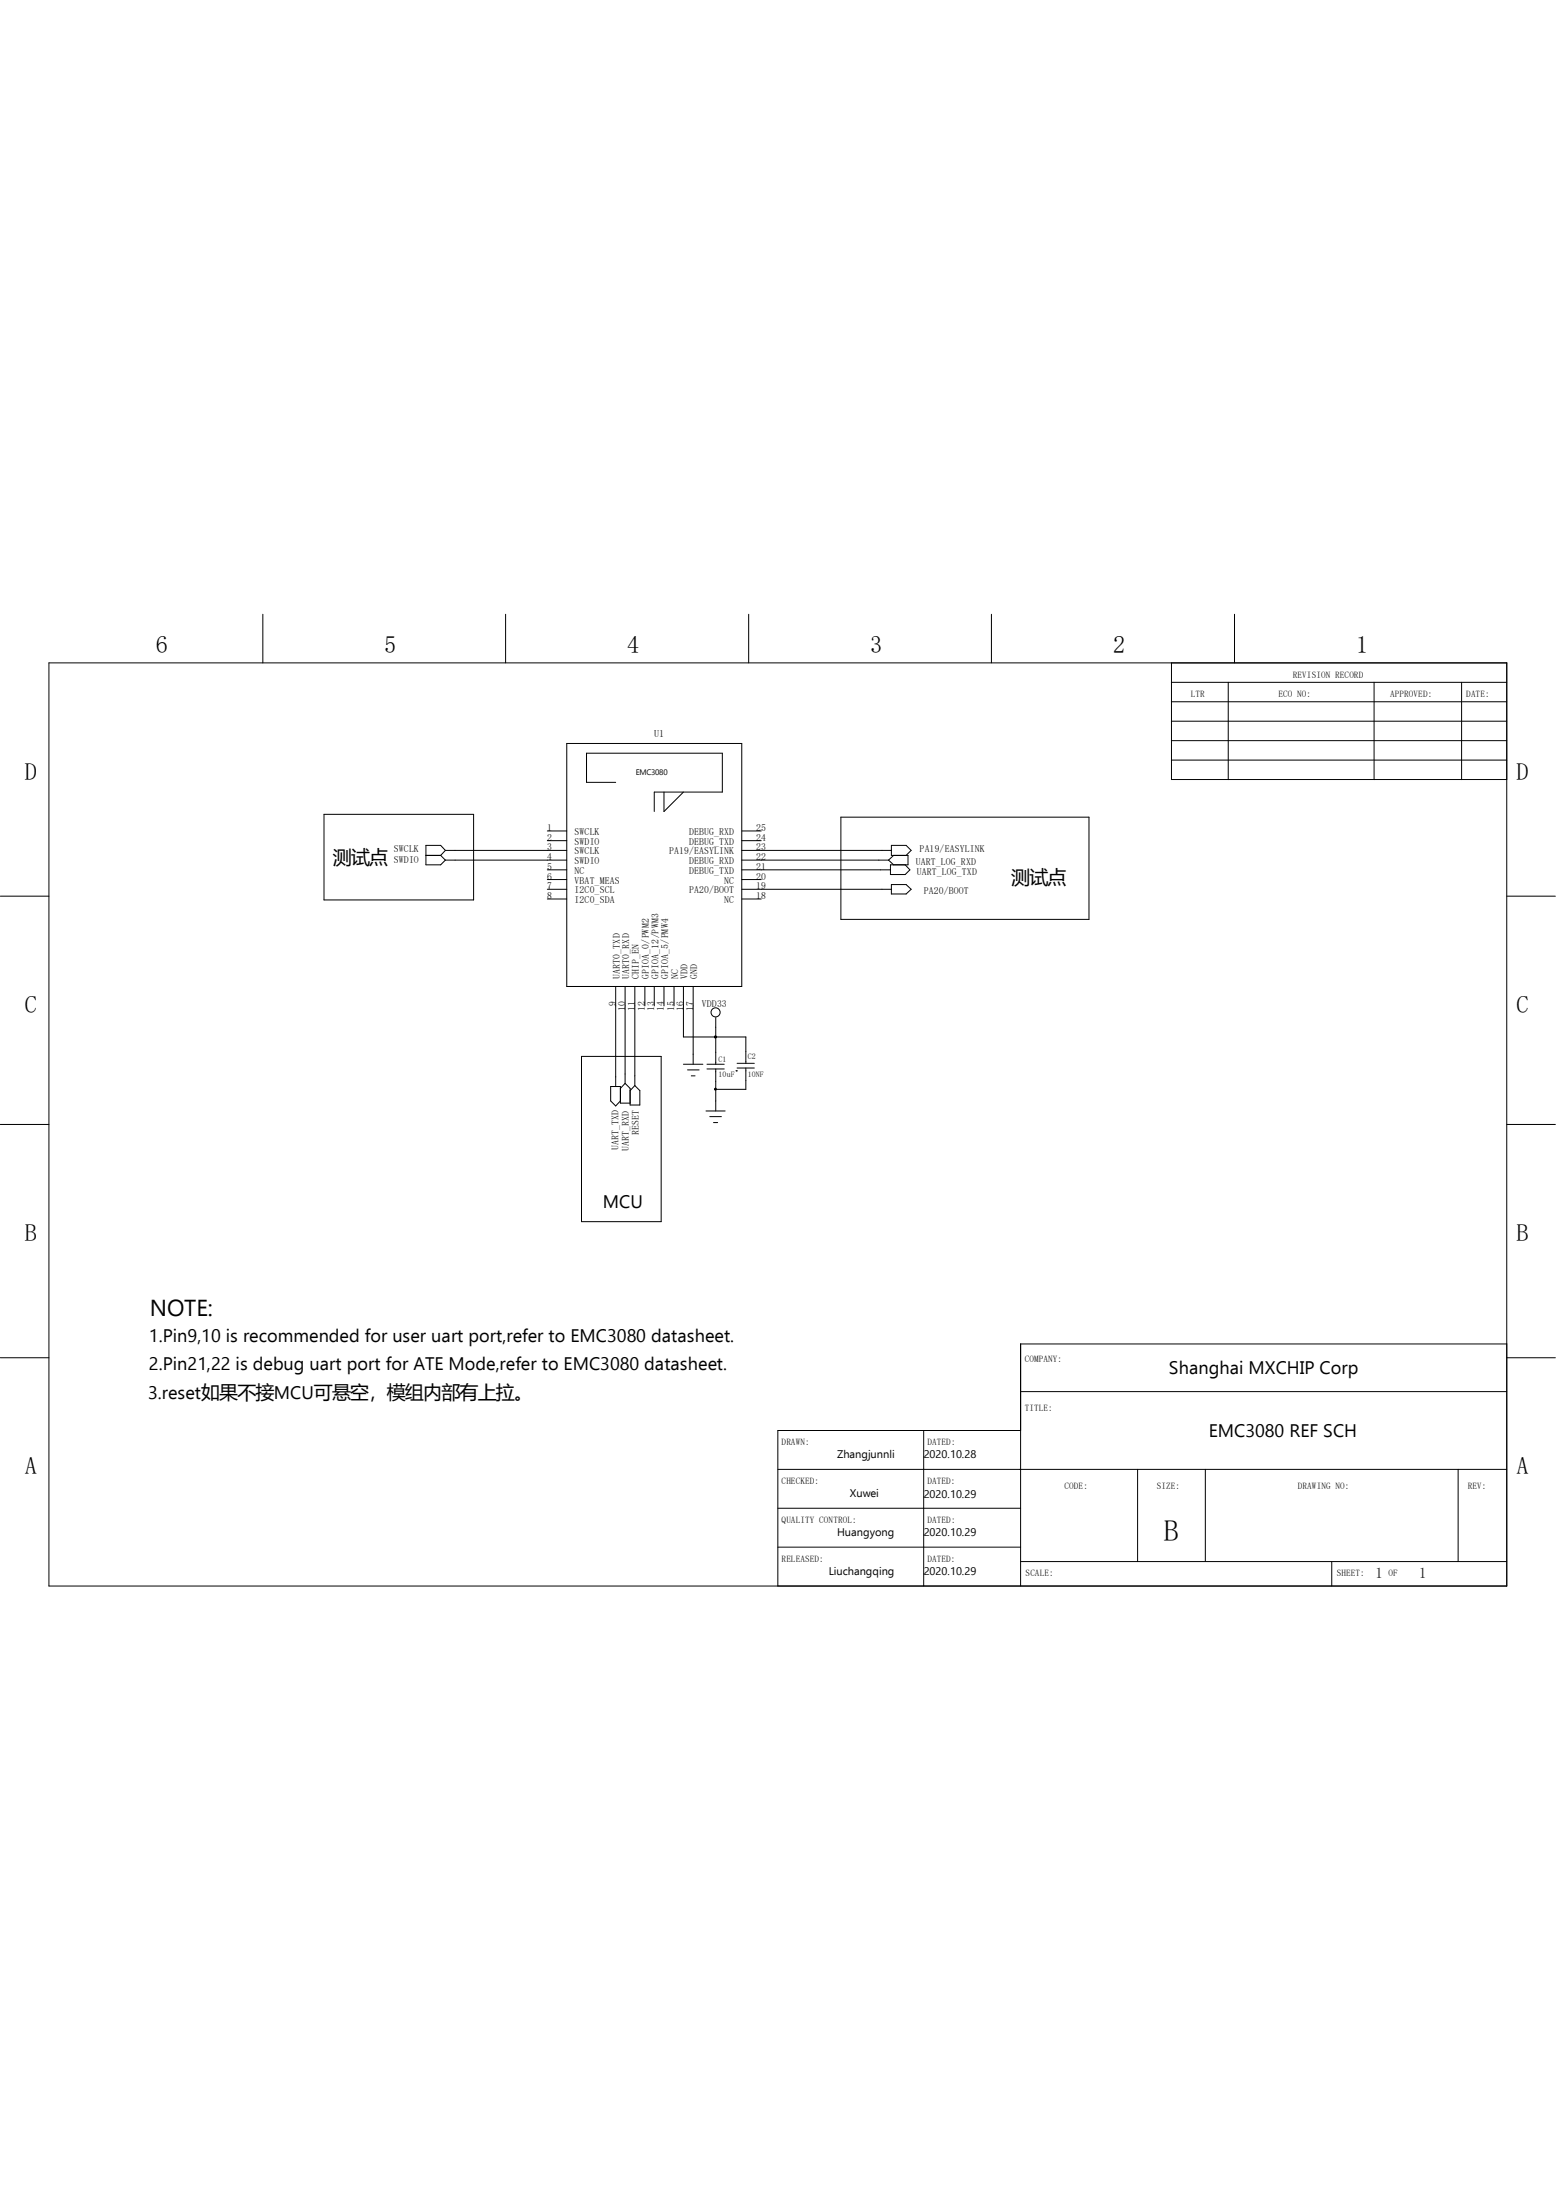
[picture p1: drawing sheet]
<svg xmlns="http://www.w3.org/2000/svg" width="210mm" height="297mm" viewBox="0 0 210 297" stroke-linecap="round" stroke-linejoin="round" font-family="sans-serif">
<g fill="none" stroke="#000" stroke-width=".13">
<path d="M6.6 89.5h196.8v124.6h-196.8zM35.5 82.9v6.6M68.2 82.9v6.6M101 82.9v6.6M133.8 82.9v6.6M158.1 97.4h45.3M158.1 92.1h45.3M158.1 94.7h45.3M158.1 100h45.3M158.1 89.5v15.7h45.3M165.8 92.1v13.1M166.6 82.9v6.6"/>
<path d="M185.5 92.1v13.1M197.3 92.1v13.1M43.7 109.9h20.2v11.6h-20.2zM57.5 115.5h2M59.5 115.5l.6 .6M60.1 114.8h16.4M60.1 116.1h16.4M60.1 114.8l-.6-.7h-2v2.7h2l.6-.7M60.1 114.8l-.6 .7M73.9 112.2h2.6M73.9 113.5h2.6M73.9 117.4h2.6"/>
<path d="M73.9 118.7h2.6M76.5 100.4h23.6v32.8h-23.6zM83.1 105.6h-3.9v-3.9h18.3v5.2h-9.2v2.7M89.6 106.9v2.7l2.6-2.7M100.1 112.2h2.6M100.1 113.5h2.6M100.1 114.8h20.2M100.1 116.1h19.8M100.1 117.4h20.1M100.1 118.7h2.6M113.5 110.3h33.5v13.8h-33.5zM119.9 116.1l.7 .7"/>
<path d="M120.3 119.4h2l.7 .7-.7 .6h-2zM120.6 115.5l-.7 .6M122.3 115.5l.7-.7-.7-.7h-2v1.4h2.3v1.3h-2.4v1.3h2l.6-.7-.6-.6M158.1 102.6h45.3M0 121h6.6M73.9 120.1h2.6M73.9 121.4h2.6M83.1 133.2v13.5M84.4 133.2v13.1M85.7 133.2v13.4M87 133.2v2.6M88.3 133.2v2.6"/>
<path d="M89.6 133.2v2.6M91 133.2v2.6M92.2 133.2v6.8h8.5v3.6M93.6 133.2v10.5M96.6 140h.1M96.6 137.4v6.3M100.1 120.1h20.2M100.1 121.4h2.6M203.4 121h6.5M0 151.8h6.6M78.5 142.6h10.7v22.3h-10.7zM83.7 148.6l-.6 .7-.7-.7v-1.9h1.3v2.2h1.3"/>
<path d="M84.4 146.3l.6 .6v2.3h1.4v-2l-.7-.6M84.4 146.3l-.7 .6M85.7 146.6l-.7 .6M92.2 143.7h2.7M92.8 144.4h1.6M93.3 145.2h.5M95.3 150h2.6M95.4 144.3h2.3M95.4 143.7h2.3M95.8 150.7h1.6M96.3 151.6h.6M96.6 144.3v5.7"/>
<path d="M99.4 144.6h.1M99.5 144.2h2.3M99.5 143.6h2.3M100.7 144.2v2.9h-4.1M203.4 151.8h6.5M0 183.3h6.6M105 198.4h98.4M124.7 193.1v21M137.8 187.9h65.6M137.8 193.1h-32.8v21M153.5 198.4v12.4M162.7 198.4v12.4"/>
<path d="M196.8 198.4v12.4M203.4 181.4h-65.6v32.7M203.4 183.3h6.5M105 203.6h32.8M105 208.9h32.8M137.8 210.8h65.6M179.7 210.8v3.3"/>
<circle cx="96.6" cy="136.7" r=".61"/>
</g>
<g fill="#000" stroke="#000" stroke-width=".13">
<circle cx="96.6" cy="140" r=".13"/>
<circle cx="96.6" cy="147" r=".13"/>
</g>
<text font-size="4" x="157.1" y="208">B</text>
<g font-size="3.3">
<text x="21" y="88.2">6</text>
<text x="51.8" y="88.2">5</text>
<text x="84.7" y="88.2">4</text>
<text x="117.4" y="88.2">3</text>
<text x="150.2" y="88.2">2</text>
<text x="183.1" y="88.2">1</text>
<text x="3.3" y="105.2">D</text>
<text x="204.7" y="105.2">D</text>
<text x="3.3" y="136.7">C</text>
<text x="204.7" y="136.7">C</text>
<text x="3.3" y="167.6">B</text>
<text x="204.7" y="167.6">B</text>
<text x="3.3" y="199">A</text>
<text x="204.7" y="199">A</text>
</g>
<text font-size="3.1" x="20.2" y="177.7">NOTE:</text>
<g font-size="2.6">
<text x="44.9" y="116.6">测试点</text>
<text x="136.5" y="119.3">测试点</text>
</g>
<g font-size="2.5">
<text x="81.4" y="163.1">MCU</text>
<text x="20.1" y="181.2">1.Pin9,10 is recommended for user uart port,refer to EMC3080 datasheet.</text>
<text x="20.1" y="185">2.Pin21,22 is debug uart port for ATE Mode,refer to EMC3080 datasheet.</text>
<text x="157.8" y="185.5">Shanghai MXCHIP Corp</text>
<text x="20" y="188.9">3.reset如果不接MCU可悬空，模组内部有上拉。</text>
<text x="163.2" y="194">EMC3080 REF SCH</text>
</g>
<g font-size="2">
<text x="185.7" y="213">1</text>
<text x="191.6" y="213">1</text>
</g>
<g font-size="1.5">
<text x="113" y="196.9">Zhangjunnli</text>
<text x="124.7" y="196.9">2020.10.28</text>
<text x="114.7" y="202.1">Xuwei</text>
<text x="124.7" y="202.2">2020.10.29</text>
<text x="113" y="207.4">Huangyong</text>
<text x="124.7" y="207.4">2020.10.29</text>
<text x="111.9" y="212.6">Liuchangqing</text>
<text x="124.7" y="212.6">2020.10.29</text>
</g>
<text font-size="1.4" x="88.3" y="99.5">U1</text>
<g font-size="1.3">
<text x="73.9" y="112.2">1</text>
<text x="73.9" y="113.5">2</text>
<text x="77.6" y="112.7">SWCLK</text>
<text x="93" y="112.7">DEBUG_RXD</text>
<text x="102.1" y="113.5">24</text>
<text x="102.1" y="112.2">25</text>
<text x="53.2" y="116.5">SWDIO</text>
<text x="53.2" y="115.1">SWCLK</text>
<text x="73.9" y="114.8">3</text>
<text x="73.9" y="116.1">4</text>
<text x="73.9" y="117.4">5</text>
<text x="73.9" y="118.7">6</text>
<text x="77.6" y="114">SWDIO</text>
<text x="77.6" y="115.4">SWCLK</text>
<text x="77.6" y="116.7">SWDIO</text>
<text x="77.6" y="118">NC</text>
<text x="77.6" y="119.3">VBAT_MEAS</text>
<text x="90.3" y="115.4">PA19/EASYLINK</text>
<text x="93" y="118">DEBUG_TXD</text>
<text x="93" y="116.7">DEBUG_RXD</text>
<text x="93" y="114">DEBUG_TXD</text>
<text x="97.7" y="119.3">NC</text>
<text x="102.1" y="118.7">20</text>
<text x="102.1" y="117.4">21</text>
<text x="102.1" y="116.1">22</text>
<text x="102.1" y="114.8">23</text>
<text x="123.6" y="116.8">UART_LOG_RXD</text>
<text x="123.7" y="118.1">UART_LOG_TXD</text>
<text x="124.1" y="115.1">PA19/EASYLINK</text>
<text x="73.9" y="120.1">7</text>
<text x="73.9" y="121.4">8</text>
<text x="77.6" y="120.6">I2C0_SCL</text>
<text x="77.6" y="121.9">I2C0_SDA</text>
<text x="93" y="120.6">PA20/BOOT</text>
<text x="97.7" y="121.9">NC</text>
<text x="102.1" y="121.4">18</text>
<text x="102.1" y="120.1">19</text>
<text x="124.7" y="120.7">PA20/BOOT</text>
<text x="83.1" y="135.8" transform="rotate(-90 83.1 135.8)">9</text>
<text x="83.7" y="132.1" transform="rotate(-90 83.7 132.1)">UART0_TXD</text>
<text x="84.4" y="136.5" transform="rotate(-90 84.4 136.5)">10</text>
<text x="84.9" y="132.1" transform="rotate(-90 84.9 132.1)">UART0_RXD</text>
<text x="85.7" y="136.5" transform="rotate(-90 85.7 136.5)">11</text>
<text x="86.2" y="132.1" transform="rotate(-90 86.2 132.1)">CHIP_EN</text>
<text x="87" y="136.5" transform="rotate(-90 87 136.5)">12</text>
<text x="87.6" y="132.1" transform="rotate(-90 87.6 132.1)">GPIOA_0/PWM2</text>
<text x="88.3" y="136.5" transform="rotate(-90 88.3 136.5)">13</text>
<text x="88.9" y="132.1" transform="rotate(-90 88.9 132.1)">GPIOA_12/PWM3</text>
<text x="89.6" y="136.5" transform="rotate(-90 89.6 136.5)">14</text>
<text x="90.2" y="132.1" transform="rotate(-90 90.2 132.1)">GPIOA_5/PMW4</text>
<text x="91" y="136.5" transform="rotate(-90 91 136.5)">15</text>
<text x="91.5" y="132.1" transform="rotate(-90 91.5 132.1)">NC</text>
<text x="92.2" y="136.5" transform="rotate(-90 92.2 136.5)">16</text>
<text x="92.8" y="132.1" transform="rotate(-90 92.8 132.1)">VDD</text>
<text x="93.6" y="136.5" transform="rotate(-90 93.6 136.5)">17</text>
<text x="94.1" y="132.1" transform="rotate(-90 94.1 132.1)">GND</text>
<text x="94.7" y="136">VDD33</text>
<text x="83.5" y="155.2" transform="rotate(-90 83.5 155.2)">UART_TXD</text>
<text x="84.9" y="155.4" transform="rotate(-90 84.9 155.4)">UART_RXD</text>
<text x="86.2" y="153.2" transform="rotate(-90 86.2 153.2)">RESET</text>
</g>
<g font-size="1.2">
<text x="160.7" y="94.1">LTR</text>
<text x="172.6" y="94.1">ECO NO:</text>
<text x="174.5" y="91.5">REVISION RECORD</text>
<text x="187.6" y="94.1">APPROVED:</text>
<text x="197.9" y="94.1">DATE:</text>
<text x="138.3" y="183.9">COMPANY:</text>
<text x="138.3" y="190.5">TITLE:</text>
<text x="105.5" y="195.1">DRAWN:</text>
<text x="125.2" y="195.1">DATED:</text>
<text x="105.5" y="200.3">CHECKED:</text>
<text x="125.2" y="200.3">DATED:</text>
<text x="143.7" y="201">CODE:</text>
<text x="156.1" y="201">SIZE:</text>
<text x="175.2" y="201">DRAWING NO:</text>
<text x="198.1" y="201">REV:</text>
<text x="105.5" y="205.6">QUALITY CONTROL:</text>
<text x="125.2" y="205.6">DATED:</text>
<text x="105.5" y="210.8">RELEASED:</text>
<text x="125.2" y="210.8">DATED:</text>
<text x="138.4" y="212.8">SCALE:</text>
<text x="180.4" y="212.8">SHEET:</text>
<text x="187.4" y="212.8">OF</text>
</g>
<g font-size="1.1">
<text x="85.8" y="104.6">EMC3080</text>
<text x="97" y="143.4">C1</text>
<text x="100.9" y="143">C2</text>
<text x="97" y="145.4">10uF</text>
<text x="100.9" y="145.4">10NF</text>
</g>
</svg>
